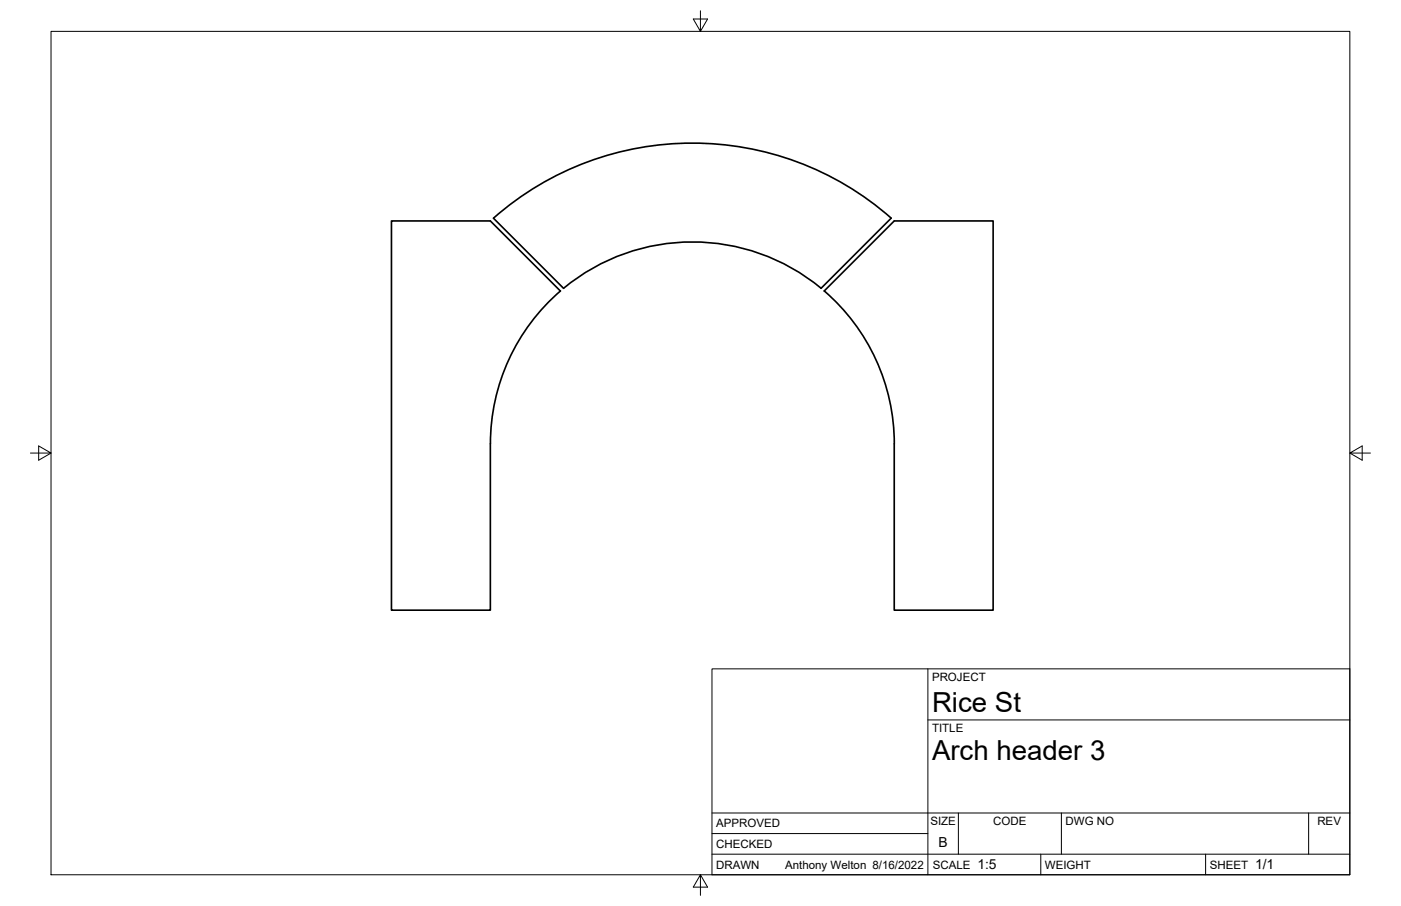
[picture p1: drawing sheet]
<svg xmlns="http://www.w3.org/2000/svg" width="432mm" height="279mm" viewBox="0 0 432 279" stroke-linecap="round" stroke-linejoin="round" font-family="sans-serif">
<!-- layer: Visible -->
<path d="M172.7 89.7l-21.6-21.6h-30.5v120.1h30.5v-51.3M172.7 89.7a62.2 62.2 0 0 0-21.5 47.2M173.7 88.9a62.2 62.2 0 0 1 79.4 0l21.6-21.6a92.7 92.7 0 0 0-122.6 0l21.6 21.6M254 89.7a62.2 62.2 0 0 1 21.6 47.2v51.3h30.5v-120.1h-30.5l-21.6 21.6" fill="none" stroke="#000" stroke-width=".51"/>
<!-- layer: Border -->
<path d="M15.7 9.7h400.3v260.1h-400.3zM215.9 3.3v6.4l-2.2-3.8h4.4l-2.2 3.8M9.4 139.7h6.3l-3.8-2.2v4.4l3.8-2.2M416 139.7l3.8 2.2v-4.4l-3.8 2.2h6.4M215.9 269.8l2.2 3.8h-4.4l2.2-3.8v6.3" fill="none" stroke="#000" stroke-width=".31"/>
<!-- layer: Titleblock -->
<path d="M219.4 206.3h196.6v63.5h-196.6zM286 206.3v63.5M286 222h130M219.4 257.1h66.6M219.4 250.7h196.6M295.4 250.7v12.7M327.1 250.7v12.7M403.3 250.7v12.7M219.4 263.4h196.6M320.8 263.4v6.4M371.6 263.4v6.4" fill="none" stroke="#000" stroke-width=".31"/>
<g font-size="8.5">
<text x="287.3" y="219.5">Rice St</text>
<text x="287.3" y="234.5">Arch header 3</text>
</g>
<g font-size="4.3">
<text x="289.3" y="261.2">B</text>
<text x="301.2" y="268.1">1:5</text>
<text x="386.8" y="268.1">1/1</text>
</g>
<g font-size="3.5">
<text x="287.3" y="210.1">PROJECT</text>
<text x="287.3" y="225.8">TITLE</text>
<text x="220.7" y="255.2">APPROVED</text>
<text x="286.7" y="254.5">SIZE</text>
<text x="306.1" y="254.5">CODE</text>
<text x="328.4" y="254.5">DWG NO</text>
<text x="406" y="254.5">REV</text>
<text x="220.7" y="261.5">CHECKED</text>
<text x="220.7" y="267.9">DRAWN</text>
<text x="242" y="267.9">Anthony Welton 8/16/2022</text>
<text x="287.5" y="267.9">SCALE</text>
<text x="322.1" y="267.9">WEIGHT</text>
<text x="372.9" y="267.9">SHEET</text>
</g>
</svg>
